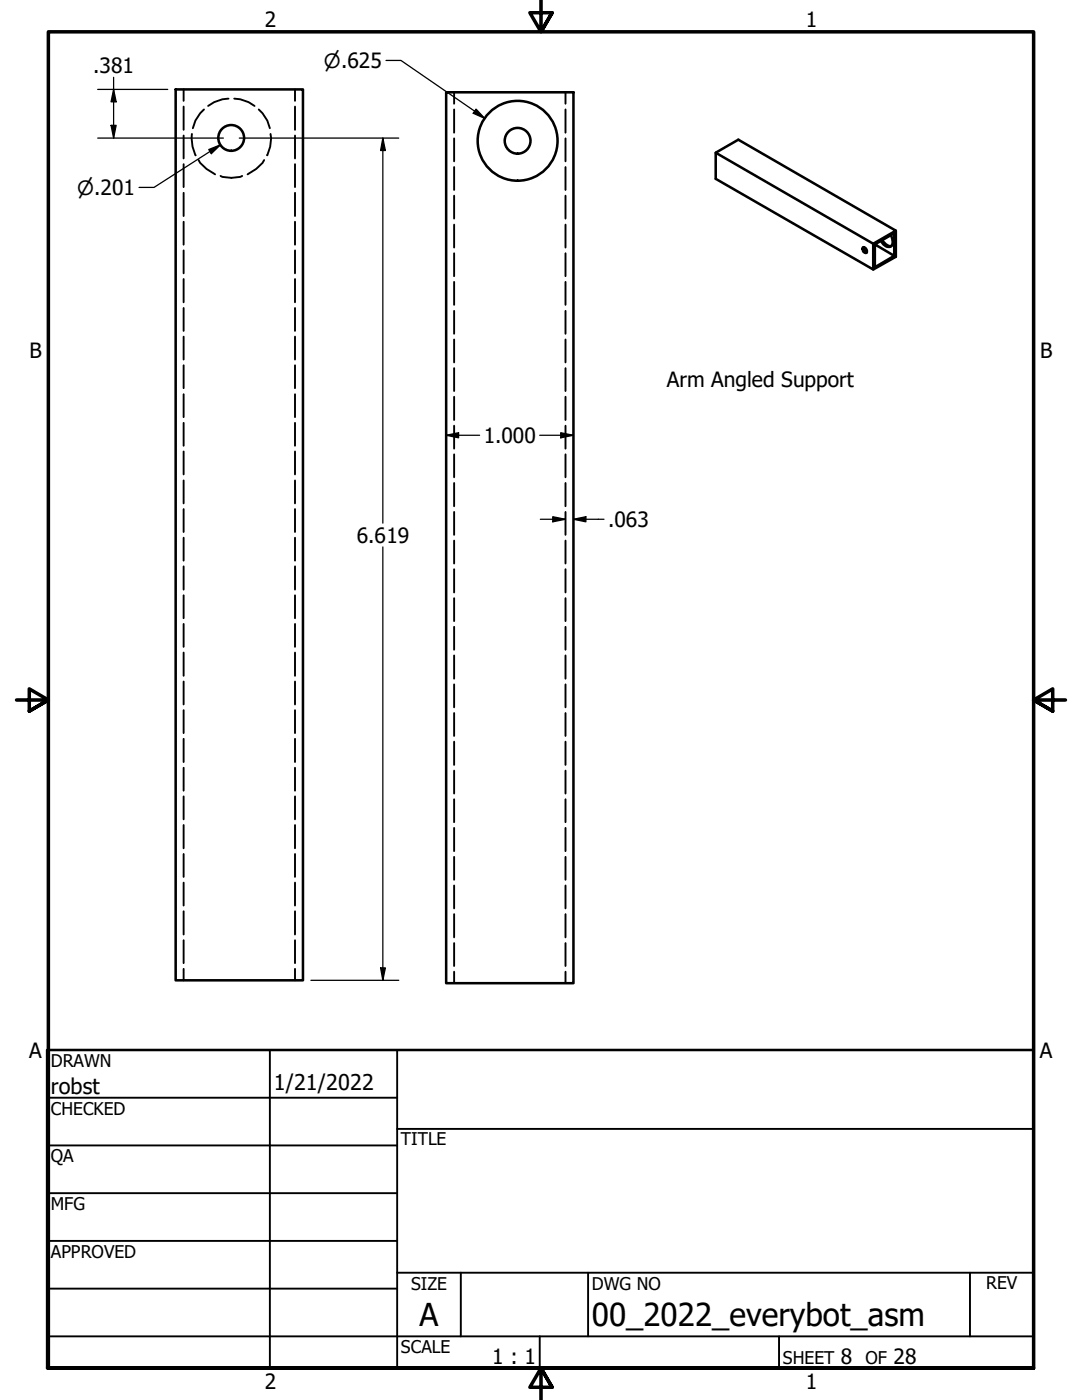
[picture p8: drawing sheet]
<svg xmlns="http://www.w3.org/2000/svg" width="216mm" height="279mm" viewBox="0 0 216 279" stroke-linecap="round" stroke-linejoin="round" font-family="sans-serif">
<!-- layer: Hidden (ANSI) -->
<g fill="none" stroke="#000" stroke-width=".38">
<path d="M36.6 17.8v2.3M45.6 19.7l-1.2 .1-1.7 .6-1.2 .7M46.7 19.7l1.2 .1 1.7 .6 1.2 .7M58.9 17.8v2.3M90.6 18.4v2.3M112.8 18.4v2.3M36.6 21.3v4.6M36.6 27.1v4.5M36.6 32.8v4.5M36.6 38.5v4.6M38.3 26.7a7.2 7.2 0 0 0 .8 4.3M39.6 31.9a7.9 7.9 0 0 0 3.3 2.9"/>
<path d="M40.7 21.8l-.8 .8-.9 1.5-.5 1.5M44 35.1a6.3 6.3 0 0 0 4.3 0M51.6 21.8l.8 .8 .9 1.5 .5 1.5M52.7 31.9a7.9 7.9 0 0 1-3.3 2.9M54 26.7a6.7 6.7 0 0 1-.7 4.3M58.9 21.3v4.6M58.9 27.1v4.5M58.9 32.8v4.5M58.9 38.5v4.6M90.6 21.8v4.7M90.6 27.6v4.6M90.6 33.3v4.6"/>
<path d="M90.6 39.1v4.5M112.8 21.8v4.7M112.8 27.6v4.6M112.8 33.3v4.6M112.8 39.1v4.5M36.6 44.3v4.5M36.6 50v4.5M36.6 55.7v4.6M58.9 44.3v4.5M58.9 50v4.5M58.9 55.7v4.6M90.6 44.8v4.6"/>
<path d="M90.6 50.5v4.6M90.6 56.3v4.5M112.8 44.8v4.6M112.8 50.5v4.6M112.8 56.3v4.5M36.6 61.5v4.5M36.6 67.2v4.6M36.6 72.9v4.6M36.6 78.7v4.5M58.9 61.5v4.5M58.9 67.2v4.6M58.9 72.9v4.6"/>
<path d="M58.9 78.7v4.5M90.6 62v4.6M90.6 67.8v4.5M90.6 73.5v4.5M90.6 79.2v4.6M112.8 62v4.6M112.8 67.8v4.5M112.8 73.5v4.5M112.8 79.2v4.6M36.6 84.4v4.6M36.6 90.1v4.6M36.6 95.9v4.6"/>
<path d="M58.9 84.4v4.6M58.9 90.1v4.6M58.9 95.9v4.6M90.6 85v4.5M90.6 90.7v4.5M90.6 96.4v4.6M112.8 85v4.5M112.8 90.7v4.5M112.8 96.4v4.6M36.6 101.6v4.6M36.6 107.3v4.6M36.6 113v4.7"/>
<path d="M36.6 118.8v4.6M58.9 101.6v4.6M58.9 107.3v4.6M58.9 113v4.7M58.9 118.8v4.6M90.6 102.2v4.5M90.6 107.9v4.6M90.6 113.6v4.6M90.6 119.4v4.6M112.8 102.2v4.5M112.8 107.9v4.6M112.8 113.6v4.6"/>
<path d="M112.8 119.4v4.6M36.6 124.5v4.6M36.6 130.2v4.7M36.6 136v4.6M58.9 124.5v4.6M58.9 130.2v4.7M58.9 136v4.6M90.6 125.1v4.6M90.6 130.8v4.6M90.6 136.6v4.6M112.8 125.1v4.6M112.8 130.8v4.6"/>
<path d="M112.8 136.6v4.6M36.6 141.7v4.6M36.6 147.4v4.7M36.6 153.2v4.6M36.6 158.9v4.6M58.9 141.7v4.6M58.9 147.4v4.7M58.9 153.2v4.6M58.9 158.9v4.6M90.6 142.3v4.6M90.6 148v4.7M90.6 153.8v4.6"/>
<path d="M90.6 159.5v4.6M112.8 142.3v4.6M112.8 148v4.7M112.8 153.8v4.6M112.8 159.5v4.6M36.6 164.7v4.6M36.6 170.4v4.6M36.6 176.1v4.6M58.9 164.7v4.6M58.9 170.4v4.6M58.9 176.1v4.6M90.6 165.2v4.7"/>
<path d="M90.6 171v4.6M90.6 176.7v4.6M112.8 165.2v4.7M112.8 171v4.6M112.8 176.7v4.6M36.6 181.9v4.6M36.6 187.6v4.6M36.6 193.4v2.2M58.9 181.9v4.6M58.9 187.6v4.6M58.9 193.4v2.2M90.6 182.4v4.7"/>
<path d="M90.6 188.2v4.6M90.6 193.9v2.3M112.8 182.4v4.7M112.8 188.2v4.6M112.8 193.9v2.3"/>
</g>
<!-- layer: Visible (ANSI) -->
<g fill="none" stroke="#000" stroke-width=".51">
<path d="M35.1 17.8h25.4v177.8h-25.4zM89 18.4h25.4v177.8h-25.4zM142.8 30.5l31.4 18.1v5.2M172.2 49.3a.76 .76 0 0 1 .6 1.2 .76 .76 0 0 1-.6-1.2zM172.4 49.3v.4l.6 .7M174.6 48.8l3.8 2.3v-4.6l-3.8 2.3v4.5l3.8-2.2M176 47.9l.8 .9 .6 .3h.5M177.7 46.9l.4 1.2a.9 .9 0 0 1-.4 1.1 .9 .9 0 0 1-1.1-.2l-.8-.9M178.8 46v5.2l-4.6 2.6-31.4-18.1v-5.2l4.5-2.6 31.5 18.1-4.6 2.6"/>
<circle cx="46.1" cy="27.5" r="2.57"/>
<circle cx="103.3" cy="28.1" r="8"/>
<circle cx="103.3" cy="28.1" r="2.57"/>
</g>
<!-- layer: Border (ANSI) -->
<path d="M107.9 0v6.4l-2.2-3.9h4.5l-2.3 3.9 2.3-3.9M3.3 139.7h6.4l-3.9-2.2v4.4l3.9-2.2-3.9 2.2M212.6 139.7h-6.4l3.9-2.2v4.4l-3.9-2.2 3.9 2.2M9.7 273v-266.6h196.5v266.6h-196.5h196.5M110.2 276.9l-2.3-3.9 2.3 3.9h-4.5l2.2-3.9v6.4" fill="none" stroke="#000" stroke-width=".7"/>
<!-- layer: Title (ANSI) -->
<g fill="none" stroke="#000" stroke-width=".38">
<path d="M9.4 219.1h69.8M53.8 209.5v63.5M79.2 209.5v63.5M9.4 228.6h69.8M9.4 238.1h69.8M79.2 225.3h127M9.4 247.6h69.8M9.4 257.2h69.8M79.2 254h127M91.9 254v12.7M117.3 254v12.7M193.5 254v12.7"/>
<path d="M9.4 266.7h196.8M107.7 266.7v6.3M155.4 266.7v6.3"/>
</g>
<path d="M9.4 209.5h196.8v63.5h-196.8z" fill="none" stroke="#000" stroke-width=".51"/>
<!-- layer: Dimension (ANSI) -->
<g fill="none" stroke="#000" stroke-width=".25">
<path d="M19.5 17.8h14M22.7 17.8l.5 2.5h-1zM22.7 15.4v12.2M77 12.1h3l16.7 11.5M19.5 27.6h25.1M22.2 25h1l-.5 2.6zM41.7 29.8l2.3-.9-1.8 1.8zM44 28.9l-13.3 8.5h-3M47.8 27.6h31.8M76.4 27.6l.5 2.4h-1zM76.4 27.6v76.8M95 21.8l1.7 1.8-2.3-1z"/>
<path d="M89 86.9l2.5-.5v1zM89 86.9h6.7M107.7 86.9h6.7M111.9 86.4l2.5 .5-2.5 .5zM76.4 109.2v86.4M107.8 103.6h5M110.3 103.1l2.5 .5-2.5 .5zM114.4 103.6l2.5-.5v1zM114.4 103.6h6.1M62 195.6h17.6M75.9 193.2h1l-.5 2.4z"/>
</g>
<g fill="#000">
<path d="M22.2 25h1l-.5 2.6z" fill-rule="evenodd"/>
<path d="M22.7 17.8l.5 2.5h-1z" fill-rule="evenodd"/>
<path d="M41.7 29.8l2.3-.9-1.8 1.8z" fill-rule="evenodd"/>
<path d="M76.4 27.6l.5 2.4h-1z" fill-rule="evenodd"/>
<path d="M95 21.8l1.7 1.8-2.3-1z" fill-rule="evenodd"/>
<path d="M89 86.9l2.5-.5v1z" fill-rule="evenodd"/>
<path d="M111.9 86.4l2.5 .5-2.5 .5z" fill-rule="evenodd"/>
<path d="M110.3 103.1l2.5 .5-2.5 .5z" fill-rule="evenodd"/>
<path d="M114.4 103.6l2.5-.5v1z" fill-rule="evenodd"/>
<path d="M75.9 193.2h1l-.5 2.4z" fill-rule="evenodd"/>
</g>
<g font-size="6.3">
<text x="83.7" y="264.5">A</text>
<text x="118.1" y="264.7">00_2022_everybot_asm</text>
</g>
<g font-size="4.3">
<text x="10.2" y="218.2">robst</text>
<text x="54.6" y="217.6">1/21/2022</text>
</g>
<g font-size="4.2">
<text x="52.8" y="5.3">2</text>
<text x="160.8" y="5.3">1</text>
<text x="18.6" y="14.6">.381</text>
<text x="5.9" y="71.4">B</text>
<text x="207.6" y="71.4">B</text>
<text x="133" y="77.2">Arm Angled Support</text>
<text x="96.5" y="88.4">1.000</text>
<text x="121.3" y="105.2">.063</text>
<text x="71.2" y="108.3">6.619</text>
<text x="5.8" y="211.1">A</text>
<text x="207.5" y="211.1">A</text>
<text x="98.2" y="272.3">1 : 1</text>
<text x="167.8" y="272.2">8</text>
<text x="178.3" y="272.2">28</text>
<text x="52.8" y="277.1">2</text>
<text x="160.8" y="277.1">1</text>
</g>
<g font-size="3.9">
<text x="64.6" y="13.5">⌀.625</text>
<text x="15.4" y="38.9">⌀.201</text>
</g>
<g font-size="3.5">
<text x="10.2" y="212.9">DRAWN</text>
<text x="10.2" y="222.4">CHECKED</text>
<text x="10.2" y="232">QA</text>
<text x="80" y="228.6">TITLE</text>
<text x="10.2" y="241.5">MFG</text>
<text x="10.2" y="251">APPROVED</text>
<text x="82" y="257.4">SIZE</text>
<text x="118.1" y="257.4">DWG NO</text>
<text x="196.8" y="257.3">REV</text>
<text x="80" y="270.1">SCALE</text>
<text x="156.2" y="272.2">SHEET</text>
<text x="172.7" y="272.2">OF</text>
</g>
</svg>
